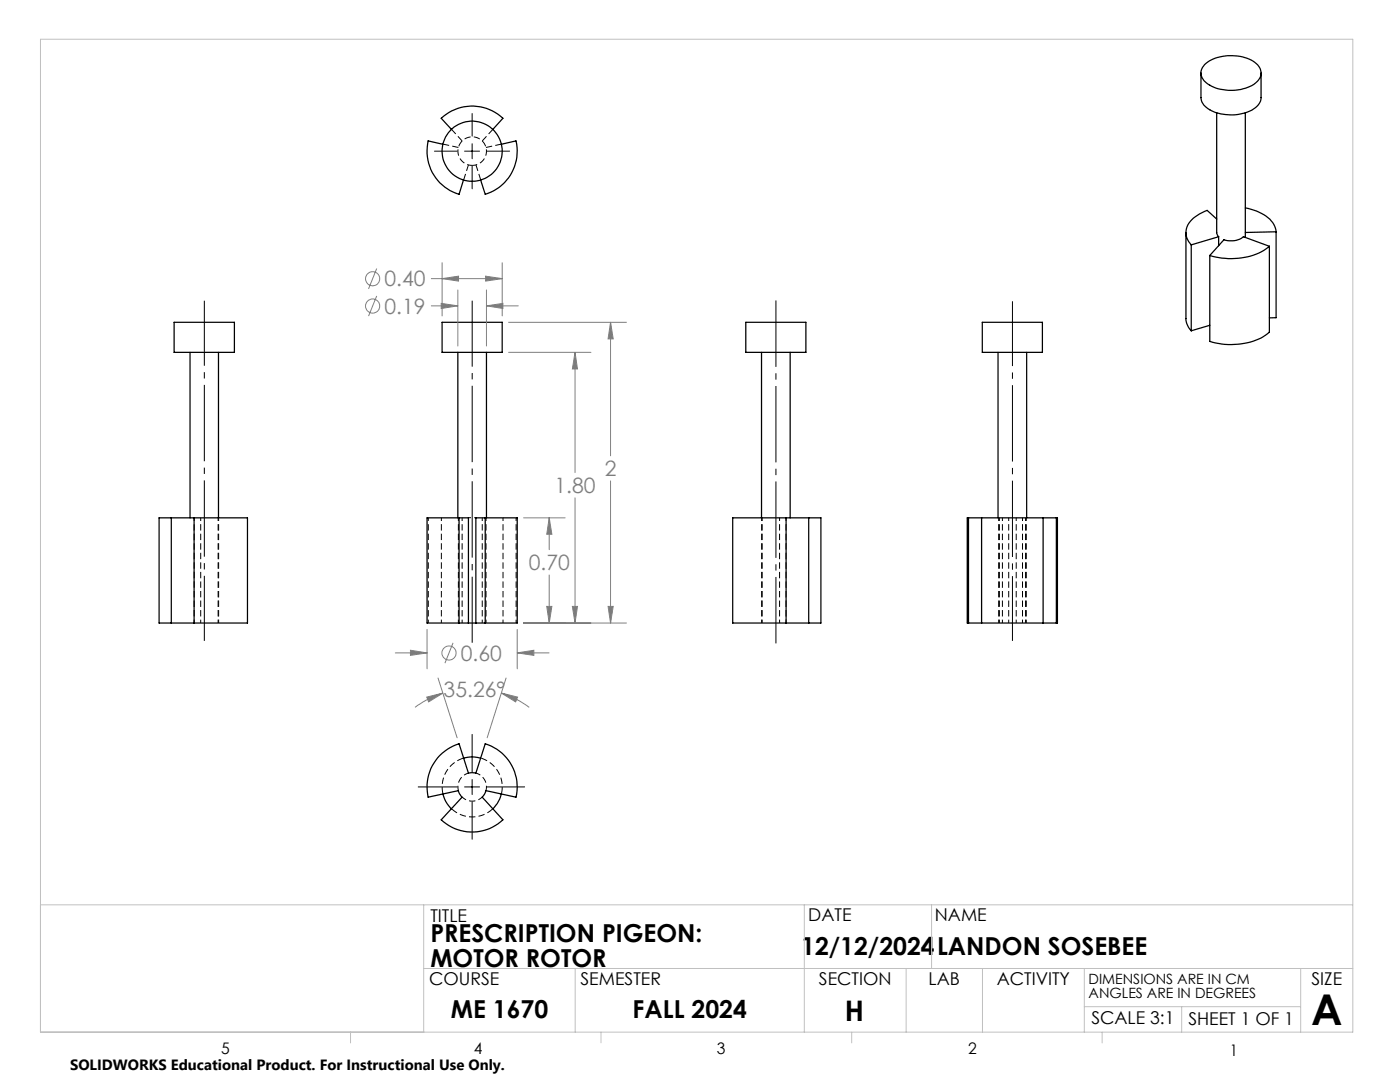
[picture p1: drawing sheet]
<svg xmlns="http://www.w3.org/2000/svg" width="279mm" height="216mm" viewBox="0 0 279 216" stroke-linecap="round" stroke-linejoin="round" font-family="sans-serif">
<g fill="none" stroke="#000" stroke-width=".2" stroke-dasharray="1.3 .6" stroke-dashoffset=".6" stroke-linecap="butt">
<path d="M88.1 103.3v21M103 103.3v21M152 103.3v21M204.7 103.3v21M38.8 124.3v-21M40.1 124.3v-21M43.5 124.3v-21M43.6 124.3v-21M85.5 124.3v-21M91.5 124.3v-21M92.2 124.3v-21M96.2 124.3v-21"/>
<path d="M97 124.3v-21M100.4 124.3v-21M152.1 124.3v-21M155.6 124.3v-21M156.9 124.3v-21M199.3 124.3v-21M199.4 124.3v-21M200.1 124.3v-21M201.3 124.3v-21M202.8 124.3v-21M204.1 124.3v-21M204.8 124.3v-21"/>
</g>
<path d="M93.5 103.3h1.5" fill="none" stroke="#000" stroke-width=".2" stroke-dasharray="1.3 .6" stroke-dashoffset=".8" stroke-linecap="butt"/>
<g fill="none" stroke="#000" stroke-width=".25">
<path d="M239.7 14.6v4.9a3.3 3.3 0 0 0 2.5 2.8 8.9 8.9 0 0 0 8.6-1l.6-.8 .2-.6 .1-5.3M240.4 12.9a8.8 8.8 0 0 1 10.3-.2 2.43 2.43 0 0 1-.5 4.2 8.8 8.8 0 0 1-9.7-.6 2.27 2.27 0 0 1-.1-3.4zM88.4 28.8l-3-.7a9 9 0 0 0 6.2 10.7l.9-2.9M90.1 25.8l-2-2.2a9 9 0 0 1 12.3 0l-2 2.2M100 28.8l3-.7a9 9 0 0 1-6.2 10.7l-.9-2.9M242.8 22.5v23.9l.4 .8M248.5 22.5v24.9M236.7 46.4v17.5l.5 1.4 .5 .7M237.7 48.9v17.1M242.8 43.7l-1.9-1.7a5.8 5.8 0 0 0-4.2 4 3.4 3.4 0 0 0 1 2.9M243.2 47.2v1.8M243.2 47.2l-5.5 1.7"/>
<path d="M248.5 41.5a7.7 7.7 0 0 1 5.9 3.6l.3 1.1M253.3 49.1l-5.2-1.9a4.1 4.1 0 0 1-3.8 .6l-2.9 3.2M253.3 49.1v17.2a12.3 12.3 0 0 1-9.5 2.4l-2.4-.6v-17.1M253.3 49.1a13.2 13.2 0 0 1-11.9 1.9M254.7 46.2v17.2h-1.4M254.7 46.2l-6.2 .2M34.7 64.3h12.1v6h-12.1zM37.9 70.3v33M43.6 70.3v33M88.2 64.3h12v6h-12zM91.4 70.3v33M97.1 70.3v33"/>
<path d="M148.8 64.3h12v6h-12zM152 70.3v33M157.7 70.3v33M196 64.3h12v6h-12zM199.2 70.3v33M204.9 70.3v33M241.4 64.9l-3.7 1.1M34.2 103.3h-2.5v21h2.5M34.2 103.3h4.5M34.2 103.3v21M38.7 103.3h10.7v21h-10.7M38.7 103.3v21"/>
<path d="M91.6 103.3h-6.4v21h6.4M91.6 103.3h1.9v21M91.6 103.3v21M96.8 103.3h6.4v21h-6.4M96.8 103.3h-1.8v21M96.8 103.3v21M156.9 103.3h-10.7v21h10.7M156.9 103.3h4.5M156.9 103.3v21M161.4 103.3h2.4v21h-2.4M161.4 103.3v21M193.3 103.3h-.3v21h.3"/>
<path d="M193.3 103.3h2.6M193.3 103.3v21M195.9 103.3h12.3M195.9 103.3v21M208.2 103.3h2.6M208.2 103.3v21M210.8 103.3h.2v21h-.2M210.8 103.3v21M34.2 124.3h4.5M91.6 124.3h1.9M93.5 124.3h1.5M95 124.3h1.8"/>
<path d="M156.9 124.3h4.5M193.3 124.3h2.6M195.9 124.3h12.3M208.2 124.3h2.6M87.8 150.7l1.5-1.2 2.3-1.1 1.9 5.9 .7-.1 .8 .1 1.8-5.9a9 9 0 0 1 6.2 10.7l-6-1.3-.3 .7-.5 .6 4.2 4.5a9 9 0 0 1-12.3 0l4.1-4.5-.5-.8-.2-.5-6.1 1.3a9.1 9.1 0 0 1 2.4-8.4zM88.4 158.4l.5 1.5 1.2 1.5M92.5 151.3a6.1 6.1 0 0 1 3.4 0M100 158.4l-.8 1.9-.8 1.1"/>
<circle cx="94.2" cy="30.2" r="6"/>
</g>
<path d="M94.2 33a2.85 2.85 0 0 0 2.6-4.2 2.85 2.85 0 0 0-4.9-.3 2.85 2.85 0 0 0 2 4.5h.3M92.2 159a2.85 2.85 0 0 0 4 0M93.5 154.3a2.85 2.85 0 0 0-2 3.4M97 157.7a2.85 2.85 0 0 0-2-3.4" fill="none" stroke="#000" stroke-width=".2" stroke-dasharray="1.3 .6" stroke-dashoffset=".3" stroke-linecap="butt"/>
<path d="M88.4 28.8l3.1 .6M92.2 28.1l-2.1-2.3M93.5 32.9l-1 3M95.9 35.9l-.9-3M97 29.4l3.1-.6M98.4 25.8l-2.2 2.3" fill="none" stroke="#000" stroke-width=".2" stroke-dasharray="1.3 .6" stroke-linecap="butt"/>
<path d="M88.4 158.4a6 6 0 0 1 4.1-7.1M95.9 151.3a6 6 0 0 1 4.2 7.1M98.4 161.4a6 6 0 0 1-8.3 0" fill="none" stroke="#000" stroke-width=".2" stroke-dasharray="1.3 .6" stroke-dashoffset="-.1" stroke-linecap="butt"/>
<g fill="none" stroke="#808080" stroke-width=".2">
<path d="M75.2 59.1l-1.6 4M75.2 53.6l-1.6 4M86.1 55.6h14.1M88.2 55.6l3.3-.5v1zM88.2 52.4v10.6M91.4 57.9v11.1M96.9 55.1l3.3 .5-3.3 .5zM97.1 57.9v11.1M100.2 52.4v10.6M86.1 61h5.3M88.1 60.5l3.3 .5-3.3 .6zM97.1 61l3.3-.5v1.1z"/>
<path d="M97.1 61h6.3M101.5 70.3h16.4M101.5 64.3h23.5M114.8 70.3l.5 3.3h-1.1zM114.8 70.3v24M121.8 64.3l.6 3.3h-1zM121.8 64.3v26.6M114.8 99.3v25M121.8 96v28.3M104.5 103.3h8.3M109.6 103.3l.5 3.3h-1zM109.6 103.3v6.4"/>
<path d="M109.6 114.7v9.6M78.9 130.3h6.3M81.9 129.8l3.3 .5-3.3 .5zM85.2 139.1l3.2-.8-2.9 1.8zM85.2 125.6v7.9M87.4 135.3l3.8 11.9M88.4 138.3a18.4 18.4 0 0 0-5.6 2.8M90.4 128.3l-1.6 4M100 138.3l3.3 .8-.4 1zM100 138.3a19.6 19.6 0 0 1 5.6 2.8M101 135.3l-3.8 11.9M103.2 130.3l3.3-.5v1z"/>
<path d="M103.2 125.6v7.9M103.2 130.3h6.4M104.5 124.3h20.5M109.1 121h1l-.5 3.3zM114.2 121h1.1l-.5 3.3zM121.4 121h1l-.6 3.3z"/>
<circle cx="74.4" cy="55.6" r="1.42"/>
<circle cx="74.4" cy="61.1" r="1.41"/>
<circle cx="89.6" cy="130.3" r="1.41"/>
</g>
<path d="M94.2 60v68.2" fill="none" stroke="#000" stroke-width=".2" stroke-dasharray="15.2 1.3 1.3 1.3" stroke-dashoffset="2.1" stroke-linecap="butt"/>
<path d="M154.9 60v68.4" fill="none" stroke="#000" stroke-width=".2" stroke-dasharray="15.2 1.3 1.3 1.3" stroke-dashoffset="2" stroke-linecap="butt"/>
<path d="M40.8 60v67.9M202.1 127.9v-67.8" fill="none" stroke="#000" stroke-width=".2" stroke-dasharray="15.2 1.3 1.3 1.3" stroke-dashoffset="2.3" stroke-linecap="butt"/>
<path d="M86.7 30.2h4.5M92.7 30.2h3M94.2 22.6v4.6M94.2 28.7v3M94.2 33.2v4.5M97.2 30.2h4.5M83.5 157h7.7M92.7 157h3M94.2 146.5v7.5M94.2 155.5v3M97.2 157h7.5M94.2 160v7.5" fill="none" stroke="#000" stroke-width=".2"/>
<g fill="none" stroke="#c0c0c0" stroke-width=".2">
<path d="M8.1 7.8h261.9v198.2h-261.9zM8.1 180.6h261.9M84.6 180.6v25.4M84.6 193.3h185.4M114.8 193.3v12.7M160.5 180.6v25.4M180.8 193.3v12.7M185.9 180.6v12.7M196.1 193.3v12.7M216.4 193.3v12.7M259.6 193.3v12.7M70 206v2.1"/>
<path d="M119.9 206v2.1M170 206v2.1M216.4 200.9h43.2M220 206v2.1M235.8 200.9v5.1"/>
</g>
<path d="M81.9 129.8l3.3 .5-3.3 .5zM103.2 130.3l3.3-.5v1zM109.1 121h1l-.5 3.3zM109.6 103.3l.5 3.3h-1zM114.2 121h1.1l-.5 3.3zM114.8 70.3l.5 3.3h-1.1zM121.4 121h1l-.6 3.3zM121.8 64.3l.6 3.3h-1zM88.1 60.5l3.3 .5-3.3 .6zM97.1 61l3.3-.5v1.1zM96.9 55.1l3.3 .5-3.3 .5zM88.2 55.6l3.3-.5v1zM100 138.3l3.3 .8-.4 1zM85.2 139.1l3.2-.8-2.9 1.8z" fill="#808080"/>
<text font-size="8.5" x="261.7" y="204.6">A</text>
<text font-size="5.6" x="168.6" y="203.7">H</text>
<g font-size="4.9">
<text x="85.9" y="188">PRESCRIPTION PIGEON:</text>
<text x="159.9" y="190.5">12/12/2024</text>
<text x="187" y="190.5">LANDON SOSEBEE</text>
<text x="85.9" y="193">MOTOR ROTOR</text>
<text x="90" y="203.2">ME 1670</text>
<text x="126.3" y="203.1">FALL 2024</text>
</g>
<g font-size="4.2" fill="#808080">
<text x="76.7" y="57.2">0.40</text>
<text x="76.7" y="62.6">0.19</text>
<text x="120.7" y="95">2</text>
<text x="110.7" y="98.4">1.80</text>
<text x="105.5" y="113.8">0.70</text>
<text x="92" y="131.8">0.60</text>
<text x="88.5" y="139">35.26°</text>
</g>
<g font-size="3.5">
<text x="85.9" y="183.9">TITLE</text>
<text x="161.3" y="183.8">DATE</text>
<text x="186.6" y="183.8">NAME</text>
<text x="85.6" y="196.5">COURSE</text>
<text x="115.9" y="196.5">SEMESTER</text>
<text x="163.4" y="196.5">SECTION</text>
<text x="185.3" y="196.5">LAB</text>
<text x="198.9" y="196.5">ACTIVITY</text>
<text x="261.7" y="196.5">SIZE</text>
<text x="217.8" y="204.4">SCALE 3:1</text>
<text x="237.2" y="204.4">SHEET 1 OF 1</text>
</g>
<g font-size="3.2">
<text x="44.2" y="210.4">5</text>
<text x="94.6" y="210.3">4</text>
<text x="143.1" y="210.4">3</text>
<text x="193.2" y="210.3">2</text>
<text x="245.4" y="210.6">1</text>
</g>
<text font-size="3" x="14" y="213.5">SOLIDWORKS Educational Product. For Instructional Use Only.</text>
<g font-size="2.8">
<text x="217.2" y="196.4">DIMENSIONS ARE IN CM</text>
<text x="217.2" y="199.2">ANGLES ARE IN DEGREES</text>
</g>
</svg>
